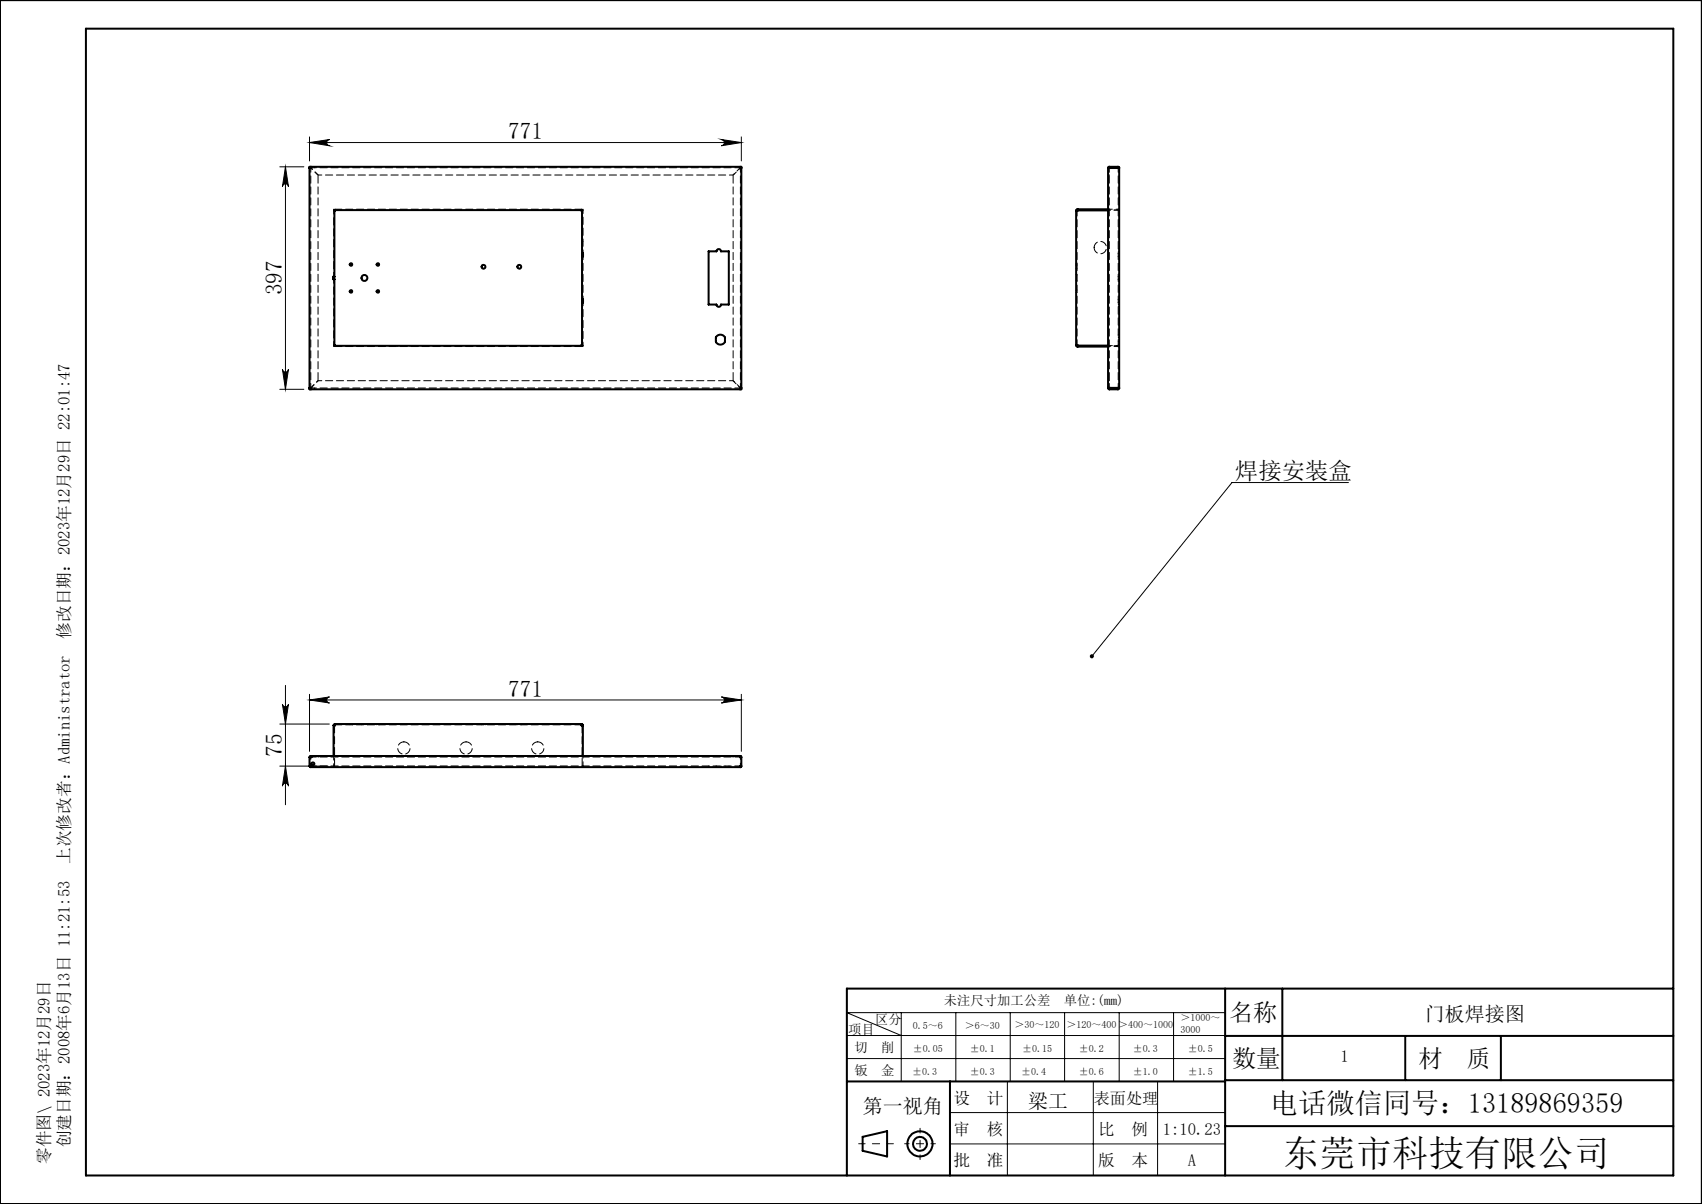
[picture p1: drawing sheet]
<svg xmlns="http://www.w3.org/2000/svg" width="297mm" height="210mm" viewBox="0 0 297 210" stroke-linecap="round" stroke-linejoin="round" font-family="sans-serif">
<g fill="none" stroke="#000" stroke-width=".35">
<path d="M0 0h297v210h-297zM15 5h277v200h-277zM54 29.1h75.4v38.8h-75.4zM54 29.3h.2M54.2 29.3h-.2M54.3 29.1l-.1 .2M58.3 36.6h43.3v23.7h-43.3zM58.5 36.6l-.2 .2M101.5 36.6l.1 .2M129.2 29.1v.2M129.2 29.3h.2M187.8 36.8v23.4"/>
<path d="M188 36.5v.3h-.2M188 36.5l-.2 .3M188 36.7h5.4M188 36.5h5.4M193.4 36.6h-5.4l-.1 .2M193.4 29.3h1.9M193.4 29.3v38.4M193.5 29.3h.1M193.6 29.3h-.2h1.7M193.6 29.1l-.2 .2M193.6 29.1h1.5M193.6 29.1v.2"/>
<path d="M195.1 29.1l.2 .2M195.1 29.1v.2M195.1 29.3h.1M195.3 29.3h-.2M195.3 29.3v38.4M58.2 48.3h.1M58.3 48.2h-.1v.5h.1M101.6 52.3h.1M101.6 52.7h.1M101.6 44.2h.1M101.6 44.7h.1M101.6 52.2h.1v.6h-.1"/>
<path d="M101.6 44.2h.1v.5h-.1M101.7 44.2v.5M101.7 52.2v.6M123.6 43.8h1.4a.39 .39 0 0 1 .4-.3 .39 .39 0 0 1 .4 .3h1.4v9.3h-1.4a.39 .39 0 0 1-.4 .4 .39 .39 0 0 1-.4-.4h-1.4zM125 58.7a.89 .89 0 0 1 1.5 .2v.7a.86 .86 0 0 1-.8 .5 .86 .86 0 0 1-.8-.5zM54 67.7h.2M54.2 67.7l.1 .2M58.3 60.2l.2 .1M101.6 60.2l-.1 .1M129.2 67.7v.2M129.2 67.7h.2M129.4 67.7h-.2"/>
<path d="M187.8 60.2h.2v.3M187.8 60.2l.2 .3M187.9 60.2l.1 .1h5.4M188 60.5h5.4M193.4 67.7l.2 .2M193.4 67.7h1.9M193.5 67.7h.1M193.6 67.7h-.2h1.7M193.6 67.9h1.5M193.6 67.7v.2M195.1 67.7h.2M195.1 67.7h.1"/>
<path d="M195.1 67.7v.2M195.3 67.7l-.2 .2M54 133.6h.3l-.1 .2M54 133.6l.2 .2M54 132.1v1.5M54.2 131.9l-.2 .2M54.2 133.8h75M54.2 131.9h75M54.2 131.9v.2M54.2 133.6v.2M54.3 131.9v.2h-.3M58.2 126.5v5.4"/>
<path d="M58.5 126.3v.2h-.3M58.5 126.4l-.2 .1M58.5 126.3l-.3 .2M58.5 126.3h43M101.5 126.3v.2h.2M101.5 126.3l.2 .2M101.5 126.4l.1 .1M101.7 126.5v5.4M129.2 131.9v.2h.2M129.2 131.9l.2 .2M129.2 131.9v.2M129.2 133.6v.2"/>
<path d="M129.4 133.6h-.2v.2M129.4 133.6l-.2 .2M129.4 132.1v1.5M213.8 172.4v32.6M223.8 172.4v16M292 172.4h-144.2v32.6M147.8 188.6h66M150.5 198.3l4.3-1v4.4l-4.3-1zM165.8 188.6v16.4M213.8 196.4h78.2M213.8 180.7h78.2M213.8 188.4h78.2"/>
<path d="M245.2 180.7v7.7M261.9 180.7v7.7"/>
<circle cx="61.3" cy="50.8" r=".22"/>
<circle cx="61.3" cy="46.1" r=".22"/>
<circle cx="63.6" cy="48.5" r=".51"/>
<circle cx="65.9" cy="50.8" r=".22"/>
<circle cx="65.9" cy="46.1" r=".22"/>
<circle cx="84.4" cy="46.5" r=".33"/>
<circle cx="90.6" cy="46.5" r=".33"/>
<circle cx="54.6" cy="133.2" r=".26"/>
<circle cx="160.5" cy="199.5" r="1.2"/>
<circle cx="160.5" cy="199.5" r="2.2"/>
</g>
<g fill="none" stroke="#000" stroke-width=".17">
<path d="M48.8 29.1h4.2M49.8 29.1l.5 3.5a.53 .53 0 0 0-.5-.6 .53 .53 0 0 0-.5 .6zM49.8 29.1v38.8M54 24.9l3.5-.6a.55 .55 0 0 0-.5 .6 .55 .55 0 0 0 .5 .5zM54 23.9v4.2M54 24.9h75.4M125.9 24.3l3.5 .6-3.5 .5a.55 .55 0 0 0 .5-.5 .55 .55 0 0 0-.5-.6zM129.4 23.9v4.2M48.8 67.9h4.2M49.3 64.4a.53 .53 0 0 0 .5 .5 .53 .53 0 0 0 .5-.5l-.5 3.5zM235.3 84.2h-20.3l-24.5 30.3M49.8 119.5v20.9"/>
<path d="M48.8 126.3h8.7M48.8 133.6h8.4M49.3 122.8a.53 .53 0 0 0 .5 .5 .53 .53 0 0 0 .5-.5l-.5 3.5zM49.8 133.6l.5 3.5a.53 .53 0 0 0-.5-.5 .53 .53 0 0 0-.5 .5zM54 122.1l3.5-.5a.53 .53 0 0 0-.5 .5 .53 .53 0 0 0 .5 .5zM54 121.1v9.9M54 122.1h75.4M125.9 121.6l3.5 .5-3.5 .5a.53 .53 0 0 0 .5-.5 .53 .53 0 0 0-.5-.5zM129.4 121.1v9.9M157.3 176.6v12M166.8 176.6v12M176.3 176.6v12"/>
<path d="M185.8 176.6v12M195.3 176.6v12M204.8 176.6v12M213.8 176.6h-66l9.5 4M147.8 184.6h66M147.8 180.6h66M165.8 194.1h48M165.8 199.5h48M175.8 188.6v16.4M190.8 188.6v16.4M202 188.6v16.4"/>
</g>
<path d="M149.8 199.5h6.1" fill="none" stroke="#000" stroke-width=".17" stroke-dasharray="30.5 1.3 1.3 1.3" stroke-dashoffset="29.4"/>
<path d="M163.2 199.5h-5.3M160.6 202.3v-5.5" fill="none" stroke="#000" stroke-width=".17" stroke-dasharray="30.5 1.3 1.3 1.3" stroke-dashoffset="29.7"/>
<g fill="#000">
<path d="M190.4 114.2a.36 .36 0 0 1 .5 .3 .36 .36 0 0 1-.6 .3l.2-.3-.2 .3a.39 .39 0 0 1 .1-.6z"/>
<path d="M49.8 29.1l.5 3.5a.53 .53 0 0 0-.5-.6 .53 .53 0 0 0-.5 .6zM49.3 64.4a.53 .53 0 0 0 .5 .5 .53 .53 0 0 0 .5-.5l-.5 3.5zM49.3 122.8a.53 .53 0 0 0 .5 .5 .53 .53 0 0 0 .5-.5l-.5 3.5zM49.8 133.6l.5 3.5a.53 .53 0 0 0-.5-.5 .53 .53 0 0 0-.5 .5z"/>
<path d="M54 24.9l3.5-.6a.55 .55 0 0 0-.5 .6 .55 .55 0 0 0 .5 .5zM125.9 24.3l3.5 .6-3.5 .5a.55 .55 0 0 0 .5-.5 .55 .55 0 0 0-.5-.6zM54 122.1l3.5-.5a.53 .53 0 0 0-.5 .5 .53 .53 0 0 0 .5 .5zM125.9 121.6l3.5 .5-3.5 .5a.53 .53 0 0 0 .5-.5 .53 .53 0 0 0-.5-.5z"/>
<path d="M193.4 67.7a.17 .17 0 0 1 .3 0 .17 .17 0 0 1-.3 0zM194.9 29.3a.2 .2 0 0 1 .4 0 .2 .2 0 0 1-.4 0zM193.4 29.3a.17 .17 0 0 1 .3 0 .17 .17 0 0 1-.3 0zM194.9 67.7a.2 .2 0 0 1 .4 0 .2 .2 0 0 1-.4 0z"/>
<path d="M129 133.6a.17 .17 0 0 1 .3 0 .17 .17 0 0 1-.3 0zM54.1 133.6a.17 .17 0 0 1 .3 0 .17 .17 0 0 1-.3 0zM129 132.1a.17 .17 0 0 1 .3 0 .17 .17 0 0 1-.3 0zM54.1 132.1a.17 .17 0 0 1 .3 0 .17 .17 0 0 1-.3 0z"/>
</g>
<g fill="none" stroke="#000" stroke-width=".17" stroke-dasharray="1.3 .6">
<path d="M54.2 29.3h.1M54.2 29.3h-.2M54.3 29.3h-.1M54.3 29.3v-.2M54.3 29.3h.1M54.4 29.1v.2M54.9 29.3v-.2M58.2 36.6v-.1M58.4 36.6h-.2M58.4 36.7h-.2M58.5 36.6v-.1M101.5 36.6v-.1"/>
<path d="M101.6 36.6h.1M101.6 36.7h.1M101.7 36.6h-.1M101.7 36.6v-.1M129.2 29.3h.1M129.2 29.3v-.2M129.2 29.3h.2M193.6 30.5h-.2M193.6 30.6h-.2M193.6 29.3h.1M194.5 29.1v.2M195 29.3v-.2"/>
<path d="M195.1 29.3h.1M195.1 36.6h.2M101.6 44.3h.1M101.7 42.1h-.1M187.8 46.3h.1M187.8 51h.1M187.8 49h.1M187.8 46.8h.1M187.9 45.9h-.1M187.9 50.6h-.1M187.9 48h-.1M187.9 46.2h-.1"/>
<path d="M195.1 48.2h.2M195.1 44.7h.2M195.1 52.7h.2M195.1 58.9h.2M195.1 53.5h.2M195.3 48.7h-.2M195.3 44.2h-.2M195.3 52.2h-.2M195.3 43.8h-.2M195.3 53.1h-.2M195.3 59.6h-.2M195.3 58.3h-.2"/>
<path d="M195.3 43.4h-.2M54.2 67.6h-.2M54.2 67.7h.1M54.2 67.6h.1M54.2 67.7v-.1M54.3 67.7h-.1M54.3 67.7v.2M54.3 67.7h.1M54.4 67.7v.2M54.9 67.9v-.2M58.2 60.3h.2M58.2 60.3v.1"/>
<path d="M58.4 60.3h-.2M58.4 60.2h-.2M58.5 60.3v.1M69.4 60.3v.1M71.6 60.4v-.1M80.3 60.3v.1M82.4 60.4v-.1M92.8 60.3v.1M94.9 60.4v-.1M101.5 60.3v.1M101.6 60.3h.1M101.6 60.2h.1"/>
<path d="M101.7 60.3v.1M129.2 67.7h.1M129.2 67.7v.2M129.2 67.6h.1M129.2 67.6v.1M129.2 67.6h.2M190.9 60.3v.1M193.1 60.4v-.1M193.6 66.4h-.2M193.6 67.6h.1M194.5 67.7v.2M195 67.9v-.2"/>
<path d="M195.1 67.6h.1M195.1 60.3h.2M195.1 60.1h.2M54.3 132h.1M54.3 133.6h.1M54.3 132v-.2M55.5 132v-.2M58.2 133.6v.2M58.4 133.6v.2M61 126.3v.1M61.5 126.4v-.1M63.1 126.3v.1"/>
<path d="M64.1 126.4v-.1M65.7 126.3v.1M66.2 126.4v-.1M84.1 126.3v.1M84.7 126.4v-.1M90.3 126.3v.1M91 126.4v-.1M101.6 133.6v.2M101.6 131.5h.1M101.7 133.8v-.2M101.7 129.4h-.1M123.7 133.8v-.2"/>
<path d="M124.9 133.6v.2M125 133.8v-.2M125.8 133.8v-.2M126.5 133.8v-.2M127.2 133.8v-.2M127.9 132v-.2M129.2 132v-.2M129.2 132h.1M129.2 133.6h.1"/>
</g>
<path d="M55.5 30.5h72.4M58.2 36.6v11.6M58.2 48.7v11.6M127.9 66.4h-72.4" fill="none" stroke="#000" stroke-width=".17" stroke-dasharray="1.3 .6" stroke-dashoffset=".6"/>
<path d="M101.7 44.2v-7.6M101.7 52.2v-7.5M101.7 60.3v-7.6" fill="none" stroke="#000" stroke-width=".17" stroke-dasharray="1.3 .6" stroke-dashoffset=".7"/>
<path d="M101.7 36.5h-43.5M58.2 60.4h43.5" fill="none" stroke="#000" stroke-width=".17" stroke-dasharray="1.3 .6" stroke-dashoffset="-.2"/>
<path d="M129.2 29.3v38.3M195.1 29.3v38.4M54.2 67.6v-38.3M193.6 67.6v-38.3" fill="none" stroke="#000" stroke-width=".17" stroke-dasharray="1.3 .6" stroke-dashoffset=".5"/>
<path d="M54.3 29.3h74.9M187.9 36.7v23.5M129.2 67.7h-74.9M54.3 132h74.9M129.2 133.6h-75" fill="none" stroke="#000" stroke-width=".17" stroke-dasharray="1.3 .6" stroke-dashoffset=".3"/>
<path d="M127.9 30.6v35.8M55.5 66.4v-35.8M58.4 126.5v7.1M101.6 126.5v7.1" fill="none" stroke="#000" stroke-width=".17" stroke-dasharray="1.3 .6" stroke-dashoffset="-.1"/>
<g fill="none" stroke="#000" stroke-width=".17" stroke-dasharray="1.3 .6" stroke-dashoffset=".9">
<path d="M54.2 29.3l1.3 1.3M54.3 29.3l1.2 1.2M127.9 30.5l1.3-1.2M129.2 29.3l-1.3 1.3M193.4 36.6h1.7M195.1 36.5h-1.7M55.5 66.4l-1.3 1.2M55.5 66.4l-1.2 1.3M127.9 66.4l1.3 1.2M129.2 67.7l-1.3-1.3M193.4 60.3h1.7M193.4 60.4h1.7"/>
<path d="M195.1 60.3h-1.7M58.2 133.6v-1.8M101.7 131.8v1.8"/>
</g>
<path d="M190.9 43.2a1.08 1.08 0 0 1 1.6-1 1.08 1.08 0 0 1 .1 1.8 1.08 1.08 0 0 1-1.7-.6v-.2M70.5 129.4a1.08 1.08 0 0 1 .9 1.6 1.08 1.08 0 0 1-1.8 .1 1.08 1.08 0 0 1 .7-1.7h.2M81.3 129.4a1.08 1.08 0 0 1 1 1.6 1.08 1.08 0 0 1-1.8 .1 1.08 1.08 0 0 1 .6-1.7h.2M93.8 129.4a1.08 1.08 0 0 1 1 1.6 1.08 1.08 0 0 1-1.8 .1 1.08 1.08 0 0 1 .6-1.7h.2M101.5 126.4h-43" fill="none" stroke="#000" stroke-width=".17" stroke-dasharray="1.3 .6" stroke-dashoffset=".1"/>
<path d="M54.2 133.6v-1.6M129.2 133.6v-1.6" fill="none" stroke="#000" stroke-width=".17" stroke-dasharray="1.3 .6" stroke-dashoffset=".8"/>
<text font-size="6.3" x="223.9" y="203.4">东莞市科技有限公司</text>
<text font-size="4.9" x="221.6" y="194.1">电话微信同号：13189869359</text>
<g font-size="4.2">
<text x="214.5" y="178.1">名称</text>
<text x="215" y="186.1">数量</text>
<text x="247.5" y="186.1">材</text>
<text x="256" y="186.1">质</text>
</g>
<g font-size="4.1">
<text x="88.7" y="24.3">771</text>
<text x="49.3" y="51.5" transform="rotate(-90 49.3 51.5)">397</text>
<text x="215.5" y="83.6">焊接安装盒</text>
<text x="88.7" y="121.5">771</text>
<text x="49.3" y="132" transform="rotate(-90 49.3 132)">75</text>
</g>
<g font-size="3.5">
<text x="248.6" y="178.2">门板焊接图</text>
<text x="150.5" y="194.1">第一视角</text>
<text x="179.4" y="193.2">梁工</text>
</g>
<g font-size="2.9">
<text x="12.2" y="111.4" transform="rotate(-90 12.2 111.4)">修改日期：2023年12月29日 22:01:47</text>
<text x="12.2" y="150.7" transform="rotate(-90 12.2 150.7)">上次修改者：Administrator</text>
<text x="233.9" y="185.3">1</text>
<text x="166.4" y="192.5">设</text>
<text x="166.4" y="197.9">审</text>
<text x="172.2" y="192.5">计</text>
<text x="172.2" y="197.9">核</text>
<text x="191.6" y="197.9">比</text>
<text x="197.4" y="197.9">例</text>
<text x="202.9" y="197.9">1:10.23</text>
<text x="8.7" y="203" transform="rotate(-90 8.7 203)">零件图\ 2023年12月29日</text>
<text x="12.2" y="200.1" transform="rotate(-90 12.2 200.1)">创建日期：2008年6月13日 11:21:53</text>
<text x="166.4" y="203.4">批</text>
<text x="172.2" y="203.4">准</text>
<text x="191.6" y="203.4">版</text>
<text x="197.4" y="203.4">本</text>
<text x="207.3" y="203.4">A</text>
</g>
<text font-size="2.8" x="190.9" y="192.5">表面处理</text>
<g font-size="2.3">
<text x="152.7" y="178.6">区分</text>
<text x="164.7" y="175.3">未注尺寸加工公差</text>
<text x="185.6" y="175.3">单位:(mm)</text>
<text x="148" y="180.3">项目</text>
<text x="149.1" y="183.4">切</text>
<text x="153.8" y="183.4">削</text>
<text x="149.1" y="187.4">钣</text>
<text x="153.8" y="187.4">金</text>
</g>
<g font-size="1.7">
<text x="159.3" y="179.4">0.5～6</text>
<text x="168.4" y="179.4">＞6～30</text>
<text x="177" y="179.3">＞30～120</text>
<text x="186.1" y="179.3">＞120～400 ＞400～1000</text>
<text x="206" y="178.2">＞1000～</text>
<text x="159.3" y="183.4">±0.05</text>
<text x="169.3" y="183.4">±0.1</text>
<text x="178.4" y="183.4">±0.15</text>
<text x="188.3" y="183.4">±0.2</text>
<text x="197.7" y="183.4">±0.3</text>
<text x="206" y="180.2">3000</text>
<text x="207.3" y="183.4">±0.5</text>
<text x="159.2" y="187.4">±0.3</text>
<text x="169.3" y="187.4">±0.3</text>
<text x="178.2" y="187.4">±0.4</text>
<text x="188.3" y="187.4">±0.6</text>
<text x="197.7" y="187.4">±1.0</text>
<text x="207.3" y="187.4">±1.5</text>
</g>
</svg>
